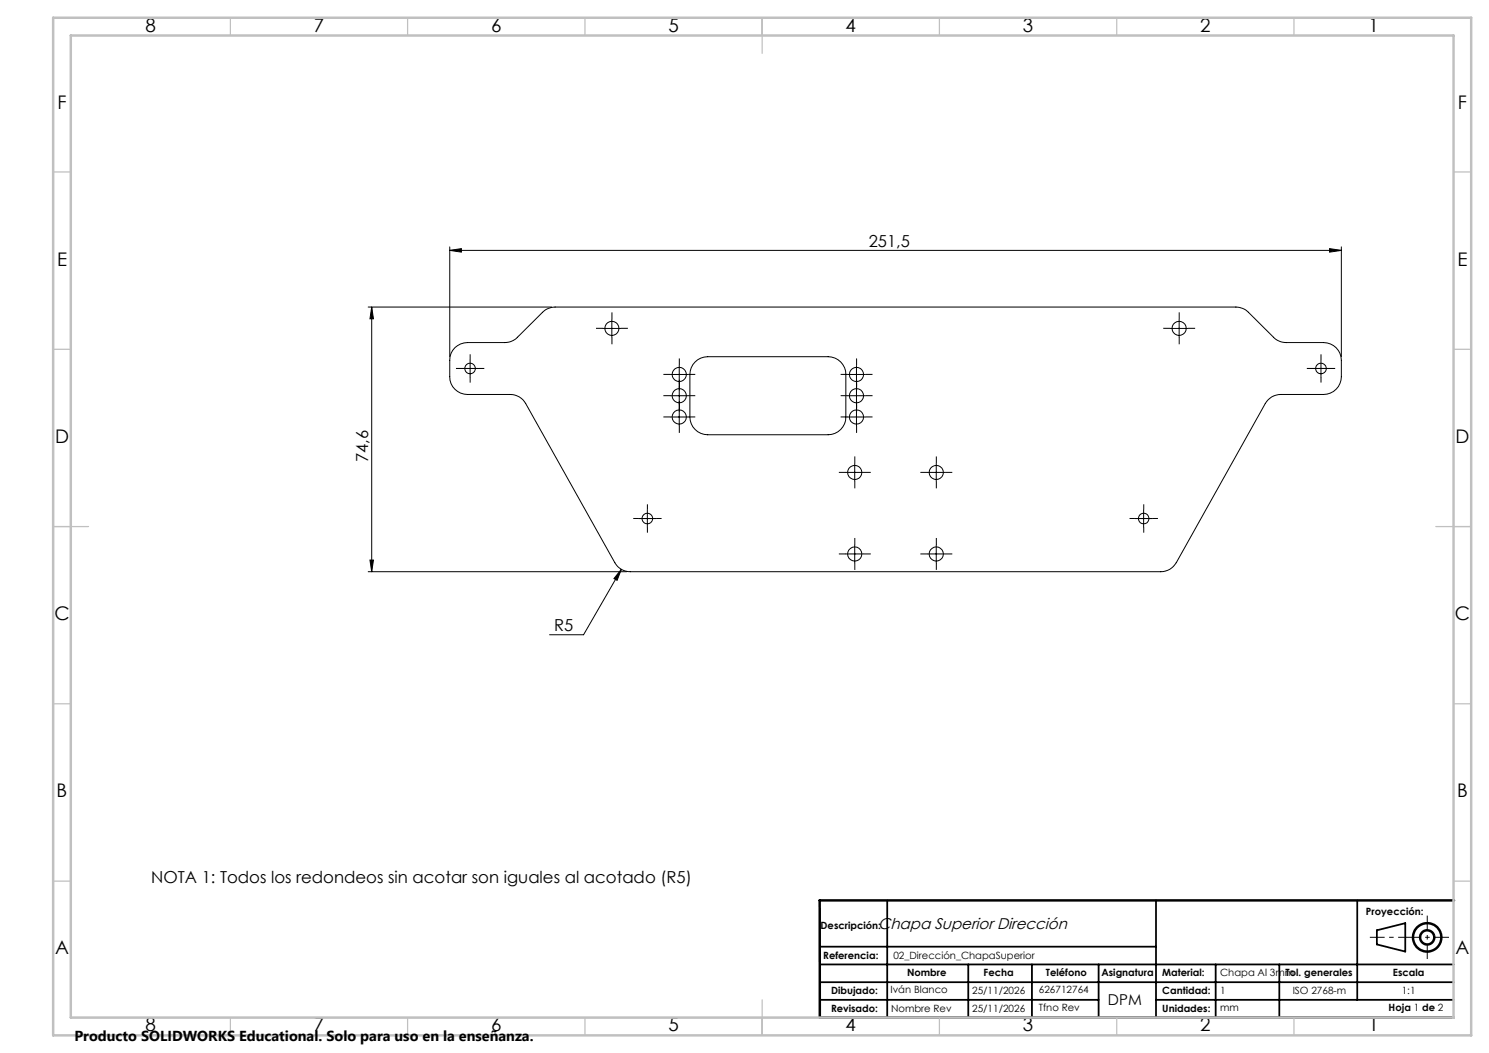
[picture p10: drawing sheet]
<svg xmlns="http://www.w3.org/2000/svg" width="420mm" height="297mm" viewBox="0 0 420 297" stroke-linecap="round" stroke-linejoin="round" font-family="sans-serif">
<g fill="none" stroke="#000" stroke-width=".28">
<path d="M126.9 70.6l3.2-.5v1zM126.9 69.6v31M126.9 70.6h251.5M375 70.1l3.4 .5-3.4 .5zM378.4 69.6v31M103.9 86.6h51.7M104.8 86.6l.5 3.3h-.9zM104.8 86.6v74.7M128.3 98.1a5.2 5.2 0 0 1 3.5-1.5h10.6a5 5 0 0 0 3.5-1.5l7.1-7a5 5 0 0 1 3.6-1.5h192a5 5 0 0 1 3.5 1.5l7.1 7a5 5 0 0 0 3.6 1.5h10.5a5 5 0 0 1 5.1 5v4.7a5.1 5.1 0 0 1-5.1 5h-12a4.9 4.9 0 0 0-4.4 2.5l-25.1 44.9a4.9 4.9 0 0 1-4.4 2.6h-149.6a4.9 4.9 0 0 1-4.4-2.6l-25.1-44.9a4.9 4.9 0 0 0-4.4-2.5h-12.1a5 5 0 0 1-4.9-5v-4.7a4.8 4.8 0 0 1 1.4-3.5zM170.1 92.6h5M172.6 90.1v5M330.1 92.6h5"/>
<path d="M332.6 90.1v5M130.1 103.9h5M132.6 101.5v4.9M189.1 105.6h5M189.1 117.6h5M189.1 111.6h5M191.6 103.1v5M191.6 109.1v5M191.6 115.1v5M196.1 102.1a5 5 0 0 1 3.5-1.5h34a5 5 0 0 1 5 5v12a5 5 0 0 1-5 5h-34a5.1 5.1 0 0 1-5-5v-12a5 5 0 0 1 1.5-3.5zM239.1 105.6h5M239.1 117.6h5"/>
<path d="M239.1 111.6h5M241.6 103.1v5M241.6 109.1v5M241.6 115.1v5M370.1 103.9h5M372.6 101.5v4.9M238.6 133.2h5M241.1 130.8v4.9M261.6 133.2h5M264.1 130.8v4.9M104.4 158h.9l-.5 3.3zM180.1 146.3h5"/>
<path d="M182.6 143.8v5M238.6 156.2h5M241.1 153.8v4.9M261.6 156.2h5M264.1 153.8v4.9M320.1 146.3h5M322.6 143.8v5M103.9 161.3h72.9M175.3 160.6l-1.2 3.1-.9-.5zM175.3 160.6l-10.7 18.4h-9.6"/>
<circle cx="172.6" cy="92.6" r="1.99"/>
<circle cx="332.6" cy="92.6" r="2"/>
<circle cx="132.6" cy="103.9" r="1.5"/>
<circle cx="191.6" cy="111.6" r="2"/>
<circle cx="191.6" cy="117.6" r="2"/>
<circle cx="191.6" cy="105.6" r="2"/>
<circle cx="241.6" cy="117.6" r="2"/>
<circle cx="241.6" cy="111.6" r="2"/>
<circle cx="241.6" cy="105.6" r="2"/>
<circle cx="372.6" cy="103.9" r="1.51"/>
<circle cx="241.1" cy="133.3" r="2"/>
<circle cx="264.1" cy="133.3" r="2"/>
<circle cx="182.6" cy="146.2" r="1.49"/>
<circle cx="241.1" cy="156.3" r="2"/>
<circle cx="264.1" cy="156.3" r="2"/>
<circle cx="322.6" cy="146.3" r="1.48"/>
</g>
<g fill="none" stroke="#000" stroke-width=".7" stroke-linecap="butt">
<circle cx="402.6" cy="264.4" r="4"/>
<circle cx="402.6" cy="264.4" r="2"/>
</g>
<g fill="none" stroke="#000" stroke-width=".28" stroke-dasharray="15.2 1.3 1.3 1.3" stroke-linecap="butt">
<path d="M170.1 92.6h-2M172.6 90.1v-2M172.6 95.1v2M175.1 92.6h2M330.1 92.6h-2M332.6 90.1v-2M332.6 95.1v2M335.1 92.6h2M130.1 103.9h-1.5M132.6 101.4v-1.5M132.6 106.4v1.5M135.1 103.9h1.5"/>
<path d="M189.1 105.6h-2M189.1 117.6h-2M189.1 111.6h-2M191.6 103.1v-2M191.6 108.1v2M191.6 115.1v-2M191.6 109.1v-2M191.6 114.1v2M194.1 105.6h2M194.1 117.6h2M194.1 111.6h2M239.1 111.6h-2"/>
<path d="M239.1 105.6h-2M239.1 117.6h-2M241.6 109.1v-2M241.6 114.1v2M241.6 103.1v-2M241.6 108.1v2M241.6 115.1v-2M244.1 111.6h2M244.1 105.6h2M244.1 117.6h2M370.1 103.9h-1.5M372.6 101.4v-1.5"/>
<path d="M372.6 106.4v1.5M375.1 103.9h1.5M191.6 120.1v2M238.6 133.2h-2M241.1 130.7v-2M241.1 135.7v2M241.6 120.1v2M243.6 133.2h2M261.6 133.2h-2M264.1 130.7v-2M264.1 135.7v2M266.6 133.2h2"/>
<path d="M180.1 146.2h-1.5M182.6 143.7v-1.5M182.6 148.7v1.5M185.1 146.2h1.5M238.6 156.2h-2M241.1 153.7v-2M241.1 158.7v2M243.6 156.2h2M261.6 156.2h-2M264.1 153.7v-2M264.1 158.7v2M266.6 156.2h2"/>
<path d="M320.1 146.2h-1.5M322.6 143.7v-1.5M322.6 148.7v1.5M325.1 146.2h1.5"/>
</g>
<path d="M408.7 264.4h-22.3" fill="none" stroke="#000" stroke-width=".28" stroke-dasharray="6.3 1.3 1.3 1.3" stroke-dashoffset="2.2" stroke-linecap="butt"/>
<path d="M402.6 258.2v12.3" fill="none" stroke="#000" stroke-width=".28" stroke-dasharray="6.3 1.3 1.3 1.3" stroke-dashoffset="2.1" stroke-linecap="butt"/>
<g fill="none" stroke="#000" stroke-width=".5">
<path d="M250.3 254v33M326.1 254v33M382.8 254v28M231.2 267h94.9M231.2 272h178.9M231.2 277h178.8M273.1 272v15M291.1 272v15M309.9 272v15M342.9 272v15M360.9 272v15M388.4 262.4l8-2v8l-8-2z"/>
<path d="M231.2 282h78.7M326.1 282h83.9"/>
</g>
<path d="M410.1 254h-178.9v33h178.8" fill="none" stroke="#000" stroke-width=".7"/>
<g fill="none" stroke="#c0c0c0" stroke-width=".35">
<path d="M65 5v5M115 5v5M165 5v5M215 5v10M265 5v5M315 5v5M365 5v5M15 48.5h5M410 48.5h5M15 98.5h5M410 98.5h5M15 148.5h10"/>
<path d="M405 148.5h10M15 198.5h5M410 198.5h5M15 248.5h5M410 248.5h5M65 287v5M115 287v5M165 287v5M215 282v10M265 287v5M315 287v5M365 287v5"/>
</g>
<path d="M15 5h400v287h-400zM20 10h390v277h-390z" fill="none" stroke="#c0c0c0" stroke-width=".7"/>
<g fill="#000">
<path d="M175.3 160.6l-1.2 3.1-.9-.5z"/>
<path d="M375 70.1l3.4 .5-3.4 .5zM126.9 70.6l3.2-.5v1z"/>
<path d="M104.8 86.6l.5 3.3h-.9zM104.4 158h.9l-.5 3.3z"/>
</g>
<g font-size="5.3">
<text x="41" y="8.9">8</text>
<text x="88.5" y="8.9">7</text>
<text x="138.5" y="8.9">6</text>
<text x="188.5" y="8.9">5</text>
<text x="238.5" y="8.9">4</text>
<text x="288.5" y="8.9">3</text>
<text x="338.5" y="8.9">2</text>
<text x="386" y="8.9">1</text>
<text x="16.2" y="30.7">F</text>
<text x="411.2" y="30.7">F</text>
<text x="16.1" y="74.9">E</text>
<text x="411.1" y="74.9">E</text>
<text x="15.5" y="124.9">D</text>
<text x="410.5" y="124.9">D</text>
<text x="15.4" y="174.9">C</text>
<text x="410.4" y="174.9">C</text>
<text x="16" y="224.9">B</text>
<text x="411" y="224.9">B</text>
<text x="15.5" y="269.2">A</text>
<text x="410.5" y="269.2">A</text>
<text x="41" y="290.9">8</text>
<text x="88.5" y="290.9">7</text>
<text x="138.5" y="290.9">6</text>
<text x="188.5" y="290.9">5</text>
<text x="238.5" y="290.9">4</text>
<text x="288.5" y="290.9">3</text>
<text x="338.5" y="290.9">2</text>
<text x="386" y="290.9">1</text>
</g>
<g font-size="4.7">
<text x="245" y="69.6">251,5</text>
<text x="103.8" y="130.3" transform="rotate(-90 103.8 130.3)">74,6</text>
<text x="156.3" y="178">R5</text>
<text x="42.6" y="248.9">NOTA 1: Todos los redondeos sin acotar son iguales al acotado (R5)</text>
</g>
<text font-size="4.4" x="247.7" y="261.9">Chapa Superior Dirección</text>
<text font-size="4.2" x="312.5" y="283.3">DPM</text>
<text font-size="4.1" x="21" y="293.7">Producto SOLIDWORKS Educational. Solo para uso en la enseñanza.</text>
<g font-size="2.8">
<text x="231.5" y="261.9">Descripción:</text>
<text x="385.3" y="258">Proyección:</text>
<text x="232.2" y="270.5">Referencia:</text>
<text x="252" y="270.5">02_Dirección_ChapaSuperior</text>
<text x="255.9" y="275.3">Nombre</text>
<text x="277.4" y="275.3">Fecha</text>
<text x="295" y="275.3">Teléfono</text>
<text x="310.7" y="275.2">Asignatura</text>
<text x="327.8" y="275.3">Material:</text>
<text x="344.2" y="275.2">Chapa Al 3mm</text>
<text x="362.6" y="275.3">Tol. generales</text>
<text x="392.9" y="275.3">Escala</text>
<text x="234.4" y="280.4">Dibujado:</text>
<text x="251.2" y="280.2">Iván Blanco</text>
<text x="274.2" y="280.4">25/11/2026</text>
<text x="293" y="280.2">626712764</text>
<text x="327.8" y="280.5">Cantidad:</text>
<text x="344.2" y="280.4">1</text>
<text x="364.6" y="280.5">ISO 2768-m</text>
<text x="395.4" y="280.5">1:1</text>
<text x="234.4" y="285.4">Revisado:</text>
<text x="251.3" y="285.4">Nombre Rev</text>
<text x="274.2" y="285.4">25/11/2026</text>
<text x="293" y="285.3">Tfno Rev</text>
<text x="327.8" y="285.4">Unidades:</text>
<text x="344.2" y="285.3">mm</text>
<text x="391.7" y="285.3">Hoja 1 de 2</text>
</g>
</svg>
